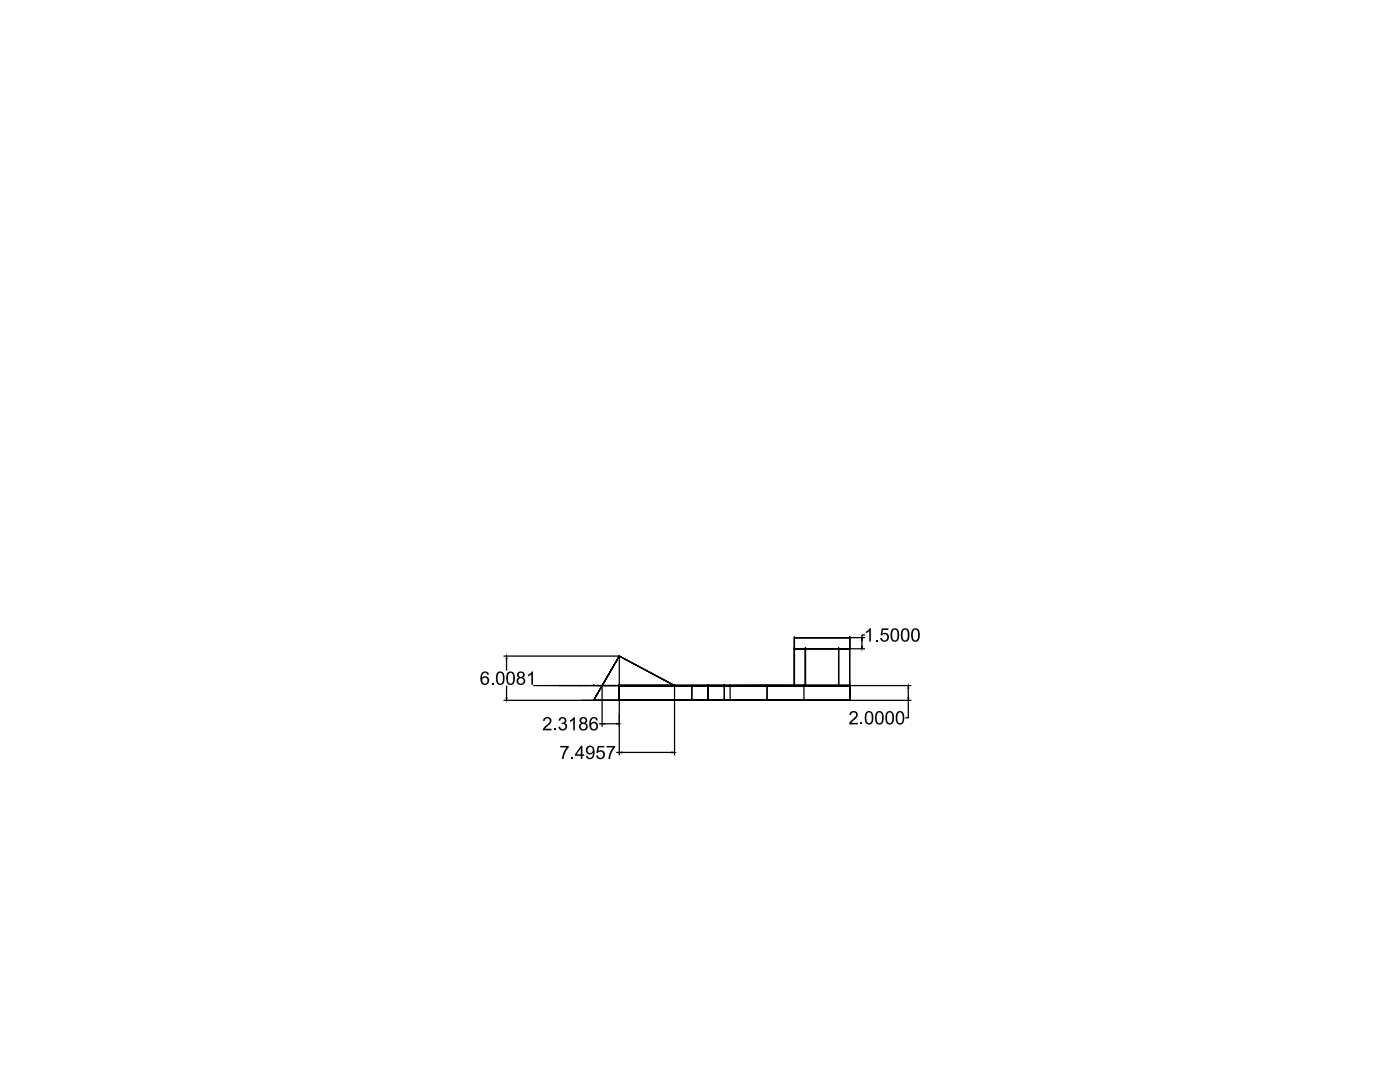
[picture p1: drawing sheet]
<svg xmlns="http://www.w3.org/2000/svg" width="279mm" height="216mm" viewBox="0 0 279 216" stroke-linecap="round" stroke-linejoin="round" font-family="sans-serif">
<!-- layer: 0 -->
<g fill="none" stroke="#000" stroke-width=".25">
<path d="M100.6 139.7h46M100.6 130.9h22.8M101.1 131.4v2.3M101.1 136.9v2.3M117.9 136.8h.6M118.5 136.8h.1M119 136.8h50M120.2 137v7.9M123.6 136.8v2.9zM123.6 139.7h.1M123.6 136.8h46v2.9h-46zM123.6 136.8h.1"/>
<path d="M123.6 139.7h46zM123.6 136.8h46zM123.6 139.7v-2.9v2.9M123.6 136.8h46v2.9v-2.9zM123.6 139.7h46h-46M123.6 130.9l11 5.9M123.6 130.9l-5.1 8.8h5.1v-2.9h11l-11-5.9 11 5.9h-11v2.9h-5.1l5.1-8.8-5.1 8.8M123.6 130.9v19.8M134.6 136.8h-11h46h-8.9M134.6 136.8h.1M134.6 137v13.7M138.1 136.8h6.4z"/>
<path d="M138.1 139.7h6.4zM138.1 136.8v2.9M141.3 136.8h.1M141.3 136.8v2.9M141.6 136.8h1M141.8 136.8h1.3M144.5 139.7h.1M144.5 136.8h.1M144.5 136.8v2.9M145.7 136.8h14.7zM145.7 139.7h14.7zM145.7 136.8h.1"/>
<path d="M145.7 136.8v2.9M151.8 136.8h-.5h.8M153.1 136.8v2.9M158.5 129.5v7.3v-7.3h2.2v7.3h-2.2h2.2v-7.3zM158.5 136.8h.1M158.5 129.5h.1M158.5 127.2h11.1h-11.1v2.3h11.1v-2.3M158.5 127.2h11.1v2.3v-2.3h-11.1v2.3h11.1h-11.1zM158.5 127.2h.1M158.5 129.5h2.2M160.4 139.7h.1M160.4 136.8h.1"/>
<path d="M160.4 136.8v2.9M160.7 129.5h.1M160.7 136.8h.1M167.4 129.5v7.3v-7.3h2.2v7.3h-2.2h2.2v-7.3zM167.4 136.8h.1M167.4 129.5h.1M169.6 136.8h-46h46M169.6 129.5h.1M169.6 136.8h.1M169.6 139.7h.1M169.6 136.8v2.9zM169.6 127.2h.1"/>
<path d="M169.6 127.2v2.3M169.8 139.7h12M169.8 136.8h12M169.8 129.5h2.8M169.8 127.2h2.8M181.3 139.7v3.5h-.6M181.3 137.3v1.9M120.7 144.4h2.4M124.1 150.1h10"/>
</g>
<g fill="#000" stroke="#000" stroke-width=".2">
<path d="M101.1 130.9l.1 .5h-.2zM101 139.2h.2l-.1 .5zM118.5 136.8h.5zM123.1 136.8h.5zM123.6 136.8h.5zM134.1 136.8h.5zM134.6 136.8h.5zM141.5 136.8h.2zM141.8 136.8h.1zM145.2 136.8h.5zM158.5 136.8h.6zM160.2 136.8h.5z"/>
<path d="M160.4 136.8h.6zM160.7 136.8h.6zM166.8 136.8h.6zM169 136.8h.6zM181.3 136.8l.1 .5h-.2zM181.2 139.2h.2l-.1 .5zM123.1 144.3l.5 .1-.5 .1zM134.1 150.1h.5l-.5 .1z"/>
</g>
<g fill="#000" stroke="#000" stroke-width=".25">
<path d="M108.6 136.8h1zM109.6 136.8h2zM111.6 136.8h2.1zM113.7 136.8h1zM113.7 136.8h2.1zM114.7 136.8h2.1zM115.8 136.8h2zM116.8 136.8h2zM118.8 136.8h2.1zM120.9 136.8h2zM129.8 136.8h2zM131.8 136.8h1z"/>
<path d="M132.8 136.8h2.1zM134.9 136.8h2zM136.9 136.8h2.1zM137.3 136.8h2.1zM139 136.8h2.1zM139.4 136.8h2.1zM141.5 136.8h1zM142.5 136.8h2zM142.7 136.8h2.9zM143.2 136.8h2.9zM144.5 136.8h2.1zM145.6 136.8h2.1z"/>
<path d="M146.1 136.8h2.1zM146.3 136.8h2zM146.6 136.8h2.1zM147.7 136.8h1zM148.2 136.8h1zM148.3 136.8h2.1zM148.7 136.8h1zM148.7 136.8h2zM148.8 136.8h2.1zM149.2 136.8h2.1zM149.7 136.8h2zM150.4 136.8h1z"/>
<path d="M150.7 136.8h2.1zM150.9 136.8h1zM151.3 136.8h2zM151.4 136.8h2.1zM151.7 136.8h2.1zM151.9 136.8h2zM152 136.8h2.1zM152.8 136.8h2.1zM153.3 136.8h2.1zM153.5 136.8h2.1zM153.8 136.8h2.1zM153.9 136.8h2.1z"/>
<path d="M154.1 136.8h2zM154.9 136.8h2zM155.4 136.8h2zM155.6 136.8h2zM155.9 136.8h2zM156 136.8h2.1zM156.1 136.8h1.1zM157.2 136.8h2zM157.6 136.8h2.1zM158.1 136.8h2zM159.2 136.8h2.1zM161.3 136.8h2z"/>
<path d="M163.3 136.8h2.1z"/>
</g>
<g font-size="4.1">
<text x="172.4" y="128">1.5000</text>
<text x="95.7" y="136.6">6.0081</text>
<text x="108.2" y="145.7">2.3186</text>
<text x="169.3" y="144.5">2.0000</text>
<text x="111.6" y="151.4">7.4957</text>
</g>
</svg>
